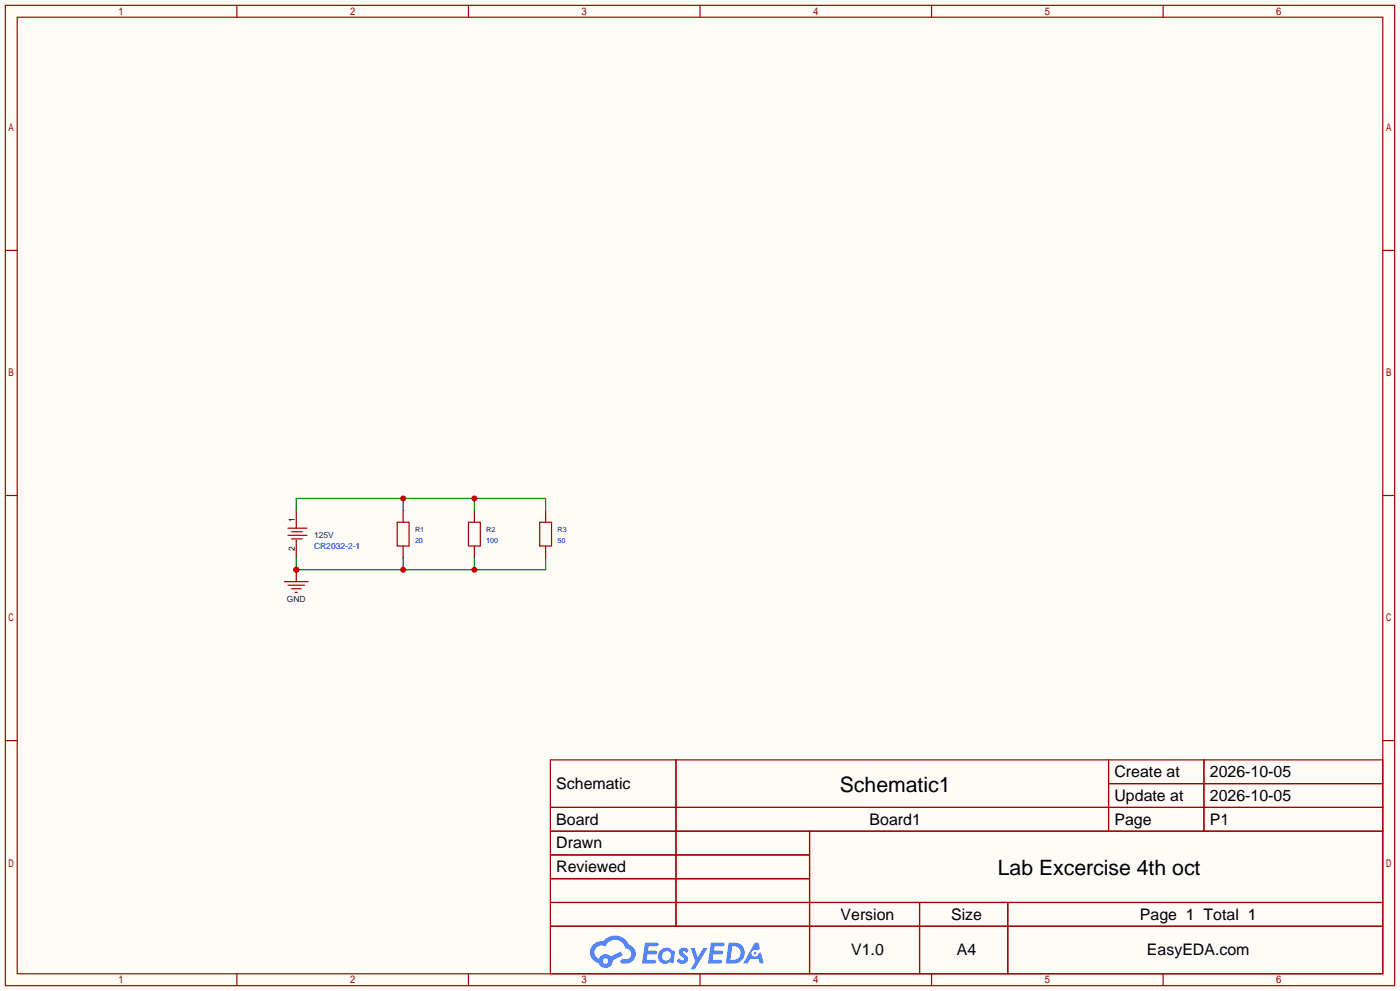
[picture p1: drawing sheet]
<svg xmlns="http://www.w3.org/2000/svg" width="299mm" height="212mm" viewBox="0 0 299 212" stroke-linecap="round" stroke-linejoin="round" font-family="sans-serif">
<path d="M0 0h299.5v211.8h-299.5z" fill="#fffcf7"/>
<g fill="none" stroke="#a10000" stroke-width=".25">
<path d="M1.1 1.1h297.2v209.6h-297.2zM3.7 3.7h292.1v204.5h-292.1zM50.7 1.1v2.6M100.2 1.1v2.6M149.7 1.1v2.6M199.3 1.1v2.6M248.8 1.1v2.6M1.1 53.5h2.6M295.8 53.5h2.5M1.1 105.9h2.6M295.8 105.9h2.5M1.1 158.3h2.6"/>
<path d="M295.8 158.3h2.5M117.7 162.4h178.1v45.8h-178.1zM117.7 172.6h178.1M117.7 177.7h178.1M144.6 162.4v35.6M173.2 177.7v30.5M237.1 162.4v15.3M237.1 167.5h58.7M257.5 162.4v15.3M117.7 182.8h55.5M117.7 192.9h178.1M117.7 187.8h55.5"/>
<path d="M117.7 198h178.1M196.7 192.9v15.3M215.6 192.9v15.3M50.7 208.2v2.5M100.2 208.2v2.5M149.7 208.2v2.5M199.3 208.2v2.5M248.8 208.2v2.5"/>
</g>
<g fill="#5487ff">
<path d="M145.5 202.8a1.3 1.3 0 0 1 1.8 .3l-.4 .6a.54 .54 0 0 0-.9-.2l.1 .2a1.28 1.28 0 0 1 .8 2 1.53 1.53 0 0 1-2.2-.3l.5-.6 .8 .5a.31 .31 0 0 0 .4-.3 .31 .31 0 0 0-.3-.3 1.12 1.12 0 0 1-.6-1.9z"/>
<path d="M147.7 202.7h.9l.7 1.9 1.1-1.9h.9l-2.7 4.5h-.9l1-1.7z"/>
<path d="M138 201.5h1.6a1.31 1.31 0 0 1 1.2 .2 .4 .4 0 0 1-.3 .6h-1.8l-.1 .9h1.6a.4 .4 0 0 1 .4 .4 .4 .4 0 0 1-.4 .4h-1.7l-.2 1.2h1.4a.46 .46 0 0 1 .5 .1 .46 .46 0 0 1 .1 .5l-.3 .2h-2.7z"/>
<path d="M152.1 201.5h1.6a1.32 1.32 0 0 1 1.3 .2 .39 .39 0 0 1-.4 .6h-1.7l-.2 .9h1.7a.4 .4 0 0 1 .3 .4 .4 .4 0 0 1-.4 .4h-1.7l-.2 1.2h1.4a.46 .46 0 0 1 .5 .1 .46 .46 0 0 1 .1 .5l-.3 .2h-2.7z"/>
<path d="M161.5 201.5h.7l.4 1.3-.7 .4a.75 .75 0 0 0-1.1 .3 .75 .75 0 0 0 .5 1 .75 .75 0 0 0 .9-.6l.6-.3 .6 2.4h-.9l-.2-1h-1.9l-.5 1h-.9z"/>
<path d="M155.9 201.5l-.7 4.5h1.5a2.27 2.27 0 0 0 2.6-2.3 2.27 2.27 0 0 0-2.7-2.2zM156.6 202.3a1.5 1.5 0 0 1 1.8 1.5 1.5 1.5 0 0 1-1.9 1.4h-.3z"/>
<path d="M141.3 203.1a1.6 1.6 0 0 0-.3 2.3 1.6 1.6 0 0 0 2.3 .2l.8 .4 .3-2.5-.2-.3h-.4a1.58 1.58 0 0 0-2.5-.1zM141.9 203.6a.98 .98 0 0 1 1.6 .5 .98 .98 0 0 1-1.1 1.2 .94 .94 0 0 1-.8-.6 .94 .94 0 0 1 .3-1.1z"/>
<path d="M126.9 201.9a2.37 2.37 0 0 0 1.2 4 1.54 1.54 0 0 0 1.7 1 1.54 1.54 0 0 0 1.3-1.6l2.1-1.1-.5-.8-2 1.1a1.57 1.57 0 0 0-2.6 .4 1.5 1.5 0 0 1-.8-2.1 1.5 1.5 0 0 1 2.2-.5 2.23 2.23 0 0 1 2.3-1.4 2.23 2.23 0 0 1 2 1.8 1.16 1.16 0 0 1 1.2 1.1 1.16 1.16 0 0 1-1 1.3h-.7a.47 .47 0 0 0-.6 .3 .47 .47 0 0 0 .4 .6 2.17 2.17 0 0 0 2.5-1 2.17 2.17 0 0 0-.3-2.7l-.8-.4a3.2 3.2 0 0 0-5.4-.7l-1.2 .1zM129 205.4a.58 .58 0 0 1 1.1 0 .58 .58 0 0 1-1.1 0z"/>
<circle cx="161.5" cy="203.8" r=".28"/>
</g>
<path d="M61.6 112.9h4.1M61.6 114.4h4.1M62.4 113.7h2.2M62.4 115.2h2.2M85 111.6h2.5v5.1h-2.5zM100.2 111.6h2.5v5.1h-2.5zM115.4 111.6h2.6v5.1h-2.6z" fill="none" stroke="#a10000" stroke-width=".25"/>
<path d="M63.4 109.1v3.8M63.4 115.4v3.9M86.2 109.1v2.5M86.2 116.7v2.6M101.5 109.1v2.5M101.5 116.7v2.6M116.7 109.1v2.5M116.7 116.7v2.6" fill="none" stroke="#870000" stroke-width=".25"/>
<path d="M63.4 119.3v2.5h53.3v-2.5M86.2 119.3v2.5M101.5 119.3v2.5" fill="none" stroke="#008700" stroke-width=".25"/>
<g fill="#c00">
<circle cx="86.2" cy="121.8" r=".63"/>
<circle cx="63.4" cy="121.8" r=".63"/>
<circle cx="101.5" cy="121.8" r=".63"/>
</g>
<path d="M63.4 109.1v-2.5h53.3v2.5M86.2 106.6v2.5M101.5 106.6v2.5" fill="none" stroke="#008700" stroke-width=".25"/>
<g fill="#c00">
<circle cx="101.5" cy="106.6" r=".63"/>
<circle cx="86.2" cy="106.6" r=".63"/>
</g>
<path d="M63.4 121.8v2.5" fill="none" stroke="#870000" stroke-width=".25"/>
<circle cx="63.4" cy="121.8" r=".63" fill="#c00"/>
<path d="M60.8 124.3h5.1M61.6 125.1h3.6M62.4 125.9h2M63.1 126.6h.5" fill="none" stroke="#a10000" stroke-width=".25"/>
<g font-size="4.5">
<text x="179.6" y="169.2">Schematic1</text>
<text x="213.4" y="187">Lab Excercise 4th oct</text>
</g>
<g font-size="3.4">
<text x="238.4" y="166.1">Create at</text>
<text x="258.8" y="166.1">2026-10-05</text>
<text x="119" y="168.7">Schematic</text>
<text x="238.4" y="171.2">Update at</text>
<text x="258.8" y="171.2">2026-10-05</text>
<text x="119" y="176.3">Board</text>
<text x="186" y="176.3">Board1</text>
<text x="238.4" y="176.3">Page</text>
<text x="258.8" y="176.3">P1</text>
<text x="119" y="181.4">Drawn</text>
<text x="119" y="186.5">Reviewed</text>
<text x="179.8" y="196.6">Version</text>
<text x="203.5" y="196.6">Size</text>
<text x="243.8" y="196.6">Page 1 Total 1</text>
<text x="182.1" y="204.2">V1.0</text>
<text x="204.7" y="204.2">A4</text>
<text x="245.3" y="204.2">EasyEDA.com</text>
</g>
<g font-size="1.8">
<text x="63.1" y="111.6" transform="rotate(-90 63.1 111.6)">1</text>
<text x="63.1" y="117.7" transform="rotate(-90 63.1 117.7)">2</text>
</g>
<g font-size="1.8" fill="#000080">
<text x="67.2" y="114.9">125V</text>
<text x="61.4" y="128.6">GND</text>
</g>
<text font-size="1.8" fill="#00f" x="67.2" y="117.4">CR2032-2-1</text>
<g font-size="1.5" fill="#000080">
<text x="88.8" y="113.6">R1</text>
<text x="104" y="113.6">R2</text>
<text x="119.3" y="113.6">R3</text>
</g>
<g font-size="1.5" fill="#00f">
<text x="88.8" y="116.2">20</text>
<text x="104" y="116.2">100</text>
<text x="119.3" y="116.2">50</text>
</g>
</svg>
